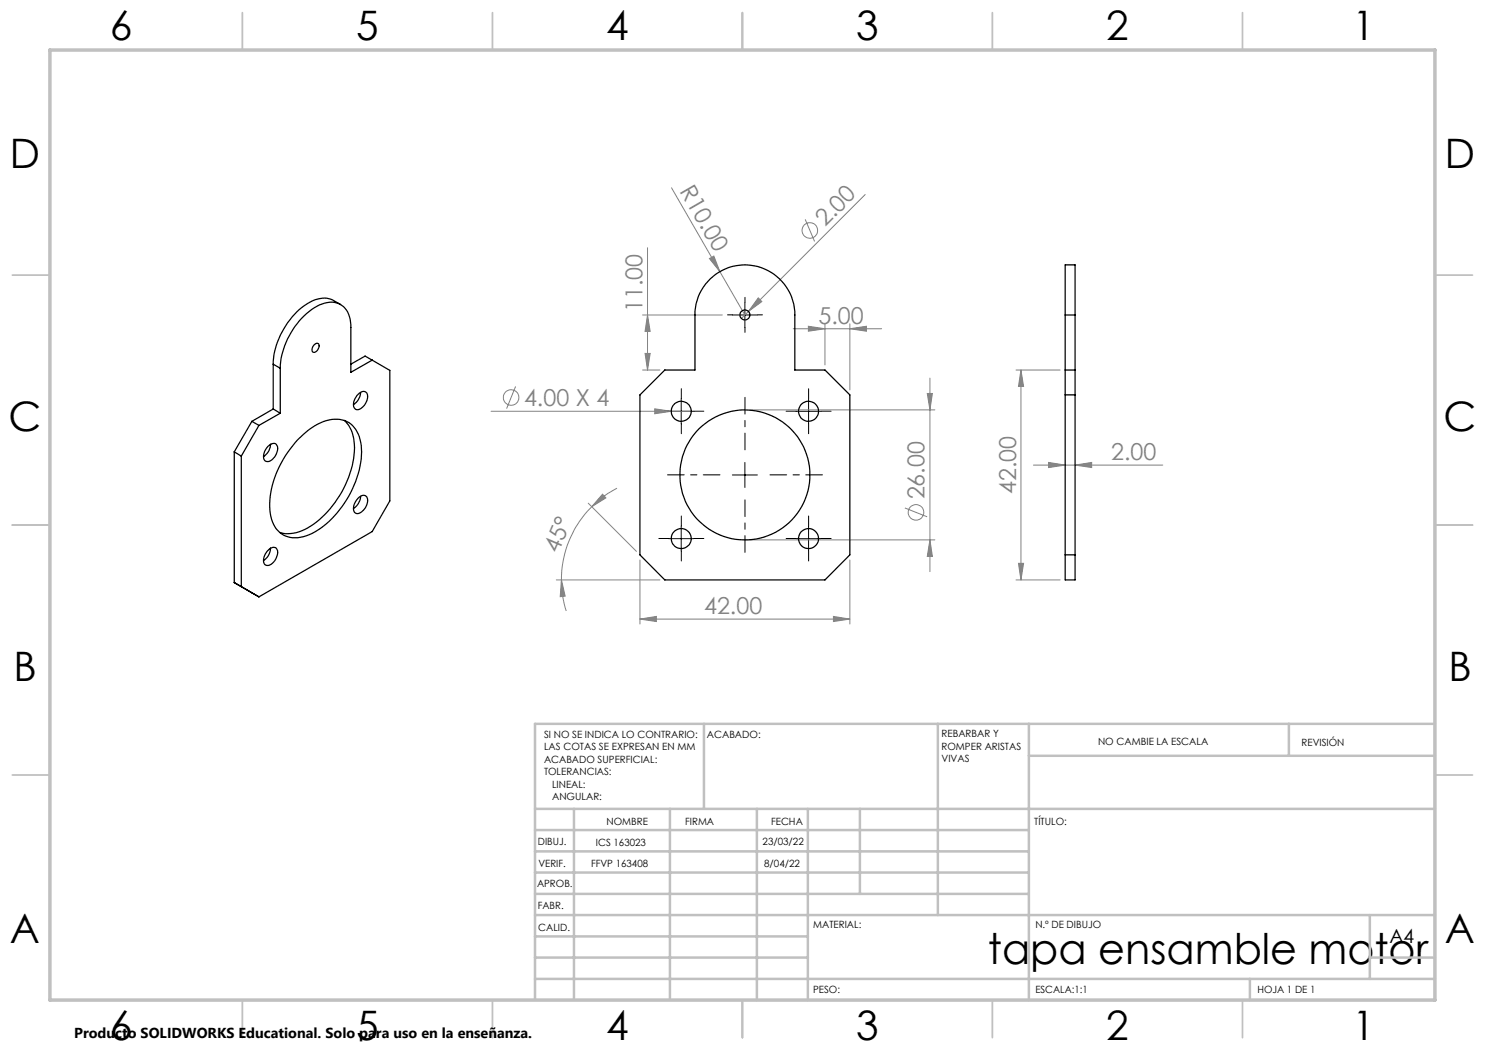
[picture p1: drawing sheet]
<svg xmlns="http://www.w3.org/2000/svg" width="297mm" height="210mm" viewBox="0 0 297 210" stroke-linecap="round" stroke-linejoin="round" font-family="sans-serif">
<g fill="none" stroke="#808080" stroke-width=".2">
<path d="M134.3 37.6l14.7 25.4M173 38.9l-24.7 24.8M129.5 49.6v24.4M141.9 51.7l.9-.5 1.2 3.1zM151.7 59.6l.7 .7-2.7 2zM161 43.9l1.9 4.4M103.1 77.3l-1.8 4.4M128.5 63h16M128.5 74h3.5M129 70.7h1l-.5 3.3zM129.5 63l.5 3.3h-1zM158.6 65.7h17.7"/>
<path d="M161.7 65.3l3.3 .4-3.3 .5zM165 64.8v8.2M170 65.7l3.3-.4v.9zM170 64.8v13.2M185.5 78.7h1l-.5 3.3zM186 75.6v38.7M203.2 74h8.8M204.2 74v42M204.2 74l.5 3.3h-1zM98.2 82.3h40.1M120.5 98.8l.7 .8-2.8 1.7zM123.4 97.6a19.2 19.2 0 0 0-5 3.7"/>
<path d="M131 81.8l3.2 .5-3.2 .5zM150 82h37M206.7 93h25.9M209.7 92.5l3.3 .5-3.3 .5zM215 93l3.3-.5v1zM111.3 116h20.7M112.3 116l.7 3.2-1 .1zM112.3 116a19.7 19.7 0 0 0 .9 6.2M117.7 100.6l9.6 9.7M118.4 101.3a20.6 20.6 0 0 0-6.1 14.7M128 112v12.8M150 108h37"/>
<path d="M170 112v12.8M181 101.6l4.4 1.8M186 108l.5 3.3h-1zM203.2 116h8.8M203.7 112.7h1l-.5 3.3zM128 123.8l3.3-.5v1zM128 123.8h42M166.7 123.3l3.3 .5-3.3 .5z"/>
<circle cx="162" cy="46.1" r="1.56"/>
<circle cx="102.2" cy="79.5" r="1.55"/>
<circle cx="183.2" cy="102.5" r="1.55"/>
</g>
<g fill="none" stroke="#000" stroke-width=".2" stroke-dasharray="15.2 1.3 1.3 1.3">
<path d="M136.3 79.7v-2M146.5 63h-1M149 60.5v-1M149 65.5v1M151.5 63h1M161.7 79.7v-2M133.8 82.2h-2M136.3 84.7v2M138.8 82.2h2M159.2 82.2h-2M161.7 84.7v2M164.2 82.2h2"/>
<path d="M133.8 107.7h-2M136.3 105.2v-2M136.3 110.2v2M138.8 107.7h2M159.2 107.7h-2M161.7 105.2v-2M161.7 110.2v2M164.2 107.7h2"/>
</g>
<path d="M144 95h-10.5M149 90v-10.5M149 100v10.5M154 95h10.5" fill="none" stroke="#000" stroke-width=".2" stroke-dasharray="15.2 1.3 1.3 1.3" stroke-dashoffset="11.9"/>
<path d="M136.2 79.8v5M146.5 63h5M149 60.5v5M161.7 79.8v5M133.7 82.3h5M146.5 95h5M149 92.5v5M159.2 82.3h5M133.7 107.7h5M136.2 105.2v5M159.2 107.7h5M161.7 105.2v5" fill="none" stroke="#000" stroke-width=".2"/>
<g fill="none" stroke="#c0c0c0" stroke-width=".35">
<path d="M48.5 2.5v7.5M98.5 2.5v7.5M148.5 2.5v7.5M198.5 2.5v7.5M248.5 2.5v7.5M2.5 55h7.5M287 55h7.5M2.5 105h7.5M287 105h7.5M2.5 155h7.5M287 155h7.5M48.5 200v7.5"/>
<path d="M98.5 200v7.5M148.5 200v7.5M198.5 200v7.5M248.5 200v7.5"/>
</g>
<g fill="none" stroke="#c0c0c0" stroke-width=".5">
<path d="M140.8 144.8v17M187.6 144.8v38.2M205.8 144.8v55.2M205.8 151.2h81.2M257.8 144.8v6.4M287 144.8h-180v55.2M107 161.8h180M107 178.8h98.8M107 174.5h98.8M107 170.3h98.8M107 166h98.8M114.8 161.8v38.2"/>
<path d="M134 161.8v38.2M151.4 161.8v38.2M161.6 161.8v38.2M172 161.8v17M107 195.8h180M107 191.5h54.6M107 187.3h54.6M107 183h180M250 195.8v4.2M274 191.5h13M274 183v12.8"/>
</g>
<path d="M10 10h277v190h-277z" fill="none" stroke="#c0c0c0" stroke-width=".7"/>
<g fill="#808080">
<path d="M141.9 51.7l.9-.5 1.2 3.1z"/>
<path d="M131 81.8l3.2 .5-3.2 .5z"/>
<path d="M151.7 59.6l.7 .7-2.7 2z"/>
<path d="M170 65.7l3.3-.4v.9zM161.7 65.3l3.3 .4-3.3 .5z"/>
<path d="M128 123.8l3.3-.5v1zM166.7 123.3l3.3 .5-3.3 .5z"/>
<path d="M120.5 98.8l.7 .8-2.8 1.7zM112.3 116l.7 3.2-1 .1z"/>
<path d="M185.5 78.7h1l-.5 3.3zM186 108l.5 3.3h-1zM129.5 63l.5 3.3h-1zM129 70.7h1l-.5 3.3zM204.2 74l.5 3.3h-1zM203.7 112.7h1l-.5 3.3z"/>
<path d="M209.7 92.5l3.3 .5-3.3 .5zM215 93l3.3-.5v1z"/>
</g>
<g fill="none" stroke="#000" stroke-width=".25">
<path d="M142 55.8a10 10 0 0 1 10.9-2 10 10 0 0 1 6.1 9.2v11h6l5 5v32l-5 5h-32l-5-5v-32l5-5h6v-11a9.7 9.7 0 0 1 3-7.2zM54.6 72.8l1.5 .9M54.6 72.8v9M56.1 73.7v8.9M62.9 68.9a.54 .54 0 0 1 .8-.1 .54 .54 0 0 1 0 .8 .95 .95 0 0 1-1.2 .8 1.29 1.29 0 0 1 .4-1.5zM68.1 60.9l-1.4-.8a5.1 5.1 0 0 0-5.2 .6 15.7 15.7 0 0 0-6.9 12.1M71.8 78.7a.97 .97 0 0 1 1.3-.3 .97 .97 0 0 1 .4 1.2 2.73 2.73 0 0 1-2.1 2.3 1.28 1.28 0 0 1-.5-2zM72.1 78.5a3.1 3.1 0 0 1-1.4 2.4M74.4 72l-4.2 2.5v-9a4.6 4.6 0 0 0-2.6-4.8 6.2 6.2 0 0 0-5.8 1.6 15.8 15.8 0 0 0-5.7 11.4M74.4 72l3.6 2.1v26.1l-3.6 6.1-22.6 13.1M74.4 72l-1.4-.8-2.8 1.6M213 63v-10h2v10"/>
<path d="M213 74h2M213 63v53h2v-53M213 79h2M213 63h2M46.8 90.4l1.5 .8M46.8 90.4v26.1M48.3 91.2v26.1l-1.5-.8M50.4 84.3l1.4 .8M50.4 84.3l-3.6 6.1M51.8 85.1l-3.5 6.1M53.6 89.2a1.02 1.02 0 0 1 1-.5 1.02 1.02 0 0 1 .9 .7 2.68 2.68 0 0 1-2.1 2.9 1.1 1.1 0 0 1-.6-1.7zM54.1 88.9a3.1 3.1 0 0 1-1.4 2.4"/>
<path d="M54.6 81.8l1.5 .8M54.6 81.8l-4.2 2.5M56.1 82.6l-4.3 2.5M59.5 87.9a11.8 11.8 0 0 1 7.4-4.1 4.8 4.8 0 0 1 5.1 4.1 15.6 15.6 0 0 1-1.8 10.6 17.9 17.9 0 0 1-9 8.7 5 5 0 0 1-7-4 18.1 18.1 0 0 1 4.3-14zM68.9 84.1a7.2 7.2 0 0 1 2 6.2 20.1 20.1 0 0 1-9.9 15.6 6.9 6.9 0 0 1-5 .6M71.8 99.4a.97 .97 0 0 1 1.3-.3 .97 .97 0 0 1 .4 1.3 2.73 2.73 0 0 1-2.1 2.3 1.01 1.01 0 0 1-.7-1.4l.3-.9zM72.1 99.3a3.1 3.1 0 0 1-1.4 2.4M46.8 116.5l5 2.9M50.4 118.6l1.4 .8M53.4 110.3a1.43 1.43 0 0 1 1.8-.7 2.49 2.49 0 0 1-.9 3.2 .96 .96 0 0 1-1.3 .1 .96 .96 0 0 1-.3-1.2zM54.1 109.6a3.1 3.1 0 0 1-1.4 2.5M213 111h2"/>
<circle cx="149" cy="63" r=".99"/>
<circle cx="136.3" cy="82.3" r="2"/>
<circle cx="149" cy="95" r="13"/>
<circle cx="161.7" cy="82.3" r="2"/>
<circle cx="136.3" cy="107.7" r="2"/>
<circle cx="161.7" cy="107.7" r="2"/>
</g>
<text font-size="8.5" x="197.6" y="192.7">tapa ensamble motor</text>
<g font-size="8.1">
<text x="22" y="8">6</text>
<text x="71.2" y="8">5</text>
<text x="121.2" y="8">4</text>
<text x="171.3" y="8">3</text>
<text x="221.3" y="8">2</text>
<text x="270.5" y="8">1</text>
<text x="2" y="33.6">D</text>
<text x="289" y="33.6">D</text>
<text x="1.7" y="86.1">C</text>
<text x="288.7" y="86.1">C</text>
<text x="2.7" y="136.1">B</text>
<text x="289.7" y="136.1">B</text>
<text x="2" y="188.6">A</text>
<text x="289" y="188.6">A</text>
<text x="22" y="208">6</text>
<text x="71.2" y="208">5</text>
<text x="121.2" y="208">4</text>
<text x="171.3" y="208">3</text>
<text x="221.3" y="208">2</text>
<text x="270.5" y="208">1</text>
</g>
<g font-size="4.7" fill="#808080">
<text x="135.8" y="38.2" transform="rotate(60 135.8 38.2)">R10.00</text>
<text x="165" y="45.5" transform="rotate(-45 165 45.5)">2.00</text>
<text x="128.5" y="62.5" transform="rotate(-90 128.5 62.5)">11.00</text>
<text x="163.7" y="64.7">5.00</text>
<text x="104.8" y="81.2">4.00 X 4</text>
<text x="222.2" y="92">2.00</text>
<text x="184.9" y="99.9" transform="rotate(-90 184.9 99.9)">26.00</text>
<text x="203.2" y="98.8" transform="rotate(-90 203.2 98.8)">42.00</text>
<text x="111.6" y="110.7" transform="rotate(-67 111.6 110.7)">45°</text>
<text x="140.8" y="122.8">42.00</text>
</g>
<text font-size="3.9" x="277.9" y="188.5">A4</text>
<text font-size="2.9" x="14.9" y="207.6">Producto SOLIDWORKS Educational. Solo para uso en la enseñanza.</text>
<g font-size="2">
<text x="108.8" y="147.6">SI NO SE INDICA LO CONTRARIO:</text>
<text x="141.4" y="147.6">ACABADO:</text>
<text x="188.3" y="147.5">REBARBAR Y</text>
<text x="188.3" y="150">ROMPER ARISTAS</text>
<text x="219.6" y="149">NO CAMBIE LA ESCALA</text>
<text x="260.3" y="149.2">REVISIÓN</text>
<text x="108.8" y="150.1">LAS COTAS SE EXPRESAN EN MM</text>
<text x="108.8" y="152.6">ACABADO SUPERFICIAL:</text>
<text x="108.8" y="155.1">TOLERANCIAS:</text>
<text x="188.3" y="152.5">VIVAS</text>
<text x="110.4" y="157.6">LINEAL:</text>
<text x="110.4" y="160.1">ANGULAR:</text>
<text x="121.3" y="165">NOMBRE</text>
<text x="137" y="164.9">FIRMA</text>
<text x="154.2" y="164.9">FECHA</text>
<text x="206.9" y="164.9">TÍTULO:</text>
<text x="107.6" y="169.1">DIBUJ.</text>
<text x="107.7" y="173.3">VERIF.</text>
<text x="118.2" y="173.3">FFVP 163408</text>
<text x="119.2" y="169.1">ICS 163023</text>
<text x="152.5" y="168.9">23/03/22</text>
<text x="152.8" y="173.3">8/04/22</text>
<text x="107.4" y="177.4">APROB.</text>
<text x="107.5" y="181.8">FABR.</text>
<text x="162.6" y="185.5">MATERIAL:</text>
<text x="207.1" y="185.5">N.º DE DIBUJO</text>
<text x="107.7" y="186.1">CALID.</text>
<text x="162.6" y="198.5">PESO:</text>
<text x="207.1" y="198.6">ESCALA:1:1</text>
<text x="251.5" y="198.6">HOJA 1 DE 1</text>
</g>
</svg>
